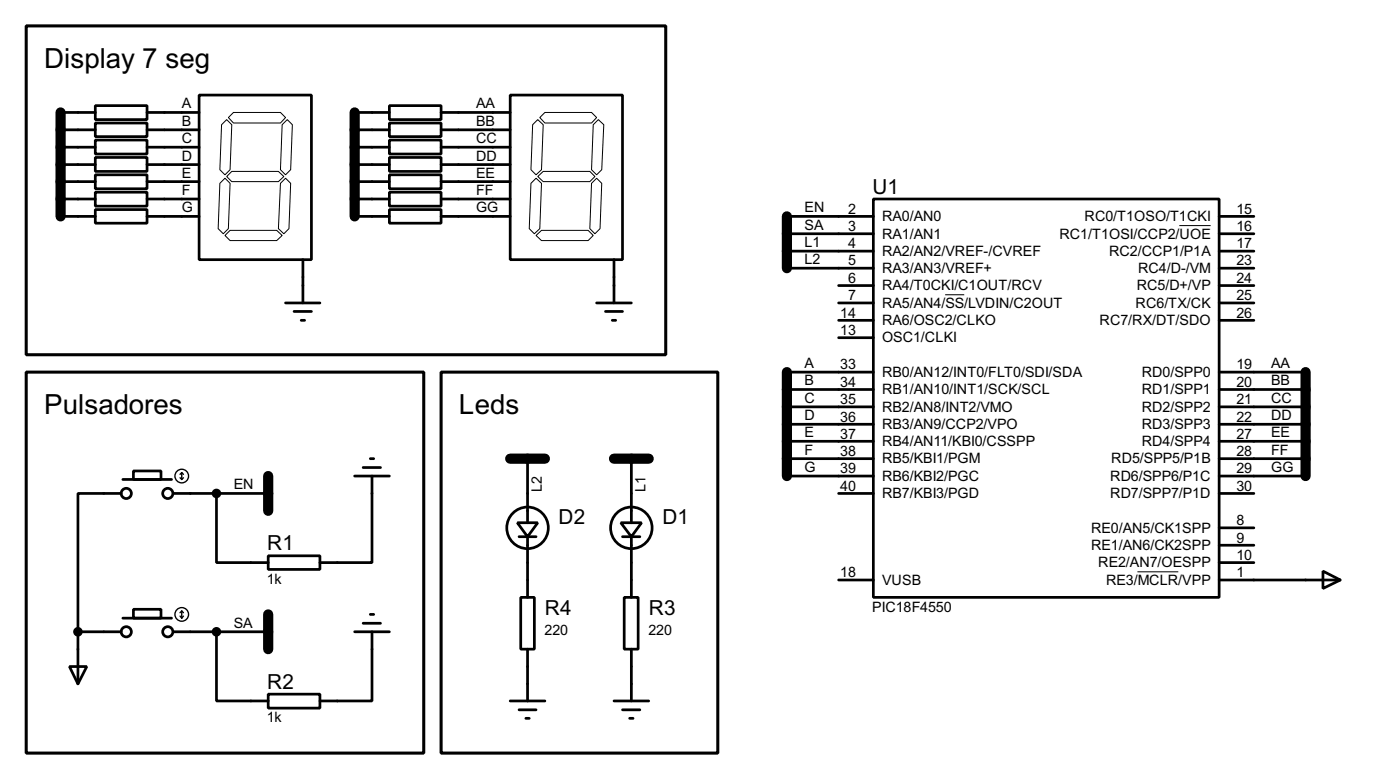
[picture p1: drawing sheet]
<svg xmlns="http://www.w3.org/2000/svg" width="206mm" height="114mm" viewBox="0 0 206 114" stroke-linecap="round" stroke-linejoin="round" font-family="sans-serif">
<path d="M8.9 16.5v15.3M52.1 16.5v15.3M115.6 31.8v7.6M115.6 54.6v15.3M191.8 54.6v15.3M39.4 69.9v5.1M75 67.3h5.1M90.2 67.3h5.1M39.4 90.2v5.1" fill="none" stroke="#000" stroke-width="1.5"/>
<g fill="none" stroke="#000" stroke-width=".4">
<path d="M8.9 16.5h5.1M8.9 19.1h5.1M14 15.5h7.6v2.1h-7.6zM14 18.1h7.6v2h-7.6zM21.6 16.5h7.7M21.6 19.1h7.7M29.3 14h16.5v24.1h-16.5zM52.1 16.5h5.1M52.1 19.1h5.1M57.2 15.5h7.6v2.1h-7.6zM57.2 18.1h7.6v2h-7.6zM64.8 16.5h10.2"/>
<path d="M64.8 19.1h10.2M75 14h16.5v24.1h-16.5zM8.9 31.8h5.1M8.9 21.6h5.1M8.9 24.2h5.1M8.9 26.7h5.1M8.9 29.2h5.1M14 20.6h7.6v2h-7.6zM14 23.1h7.6v2.1h-7.6zM14 25.7h7.6v2h-7.6zM14 28.2h7.6v2.1h-7.6zM14 30.8h7.6v2h-7.6z"/>
<path d="M21.6 31.8h7.7M21.6 21.6h7.7M21.6 24.2h7.7M21.6 26.7h7.7M21.6 29.2h7.7M44.5 38.1v6.4M52.1 31.8h5.1M52.1 21.6h5.1M52.1 24.2h5.1M52.1 26.7h5.1M52.1 29.2h5.1M57.2 20.6h7.6v2h-7.6z"/>
<path d="M57.2 23.1h7.6v2.1h-7.6zM57.2 25.7h7.6v2h-7.6zM57.2 28.2h7.6v2.1h-7.6zM57.2 30.8h7.6v2h-7.6zM64.8 31.8h10.2M64.8 21.6h10.2M64.8 24.2h10.2M64.8 26.7h10.2M64.8 29.2h10.2M90.2 38.1v6.4M115.6 31.8h12.7M115.6 34.3h12.7"/>
<path d="M115.6 39.4h12.7M115.6 36.9h12.7M128.3 29.2h50.8v58.5h-50.8zM179.1 31.8h5.1M179.1 34.3h5.1M179.1 39.4h5.1M179.1 36.9h5.1M42 44.5h5M43.2 45.7h2.6M44.3 47h.5M87.7 44.5h5.1M89 45.7h2.5"/>
<path d="M90 47h.5M115.6 54.6h12.7M115.6 57.2h12.7M115.6 59.7h12.7M123.2 41.9h5.1M123.2 44.5h5.1M123.2 47h5.1M123.2 49.6h5.1M179.1 54.6h12.7M179.1 57.2h12.7M179.1 59.7h12.7M179.1 41.9h5.1"/>
<path d="M179.1 44.5h5.1M179.1 47h5.1M17.8 72.4h-6.3v20.3M18.1 70.4h7.1M19.6 69.1h4.1v1.3h-4.1zM25.5 72.4h13.9M31.8 72.4v10.2h7.6M52.1 69.9h5.1M53.4 68.6h2.5M54.4 67.3h.5M54.7 69.9v12.7h-7.7M76 76.7h3l-1.5 2.1z"/>
<path d="M76.3 78.8h2.5M77.5 67.3v9.4M77.5 78.8v8.9M91.2 76.7h3.1l-1.5 2.1zM91.5 78.8h2.5M92.8 67.3v9.4M92.8 78.8v8.9M115.6 62.3h12.7M115.6 64.8h12.7M115.6 67.3h12.7M115.6 69.9h12.7M123.2 72.4h5.1"/>
<path d="M179.1 72.4h5.1M179.1 62.3h12.7M179.1 64.8h12.7M179.1 67.3h12.7M179.1 69.9h12.7M179.1 77.5h5.1M10.2 97.8h2.6l-1.3 2.6zM11.5 92.7h6.3M11.5 92.7v7.7M18.1 90.7h7.1M19.6 89.4h4.1v1.3h-4.1zM25.5 92.7h13.9"/>
<path d="M31.8 92.7v10.2h7.6M39.4 81.6h7.6v2h-7.6zM52.1 92.7h5.1M53.4 91.5h2.5M54.4 90.2h.5M54.7 92.7v10.2h-7.7M76.5 87.7h2v7.6h-2zM77.5 95.3v7.6M91.7 87.7h2.1v7.6h-2.1zM92.8 95.3v7.6M123.2 85.1h5.1M179.1 85.1h17.8"/>
<path d="M179.1 80h5.1M179.1 82.6h5.1M194.4 83.8l2.5 1.3-2.5 1.3zM39.4 101.9h7.6v2h-7.6zM75 102.9h5.1M76.3 104.2h2.5M77.3 105.4h.5M90.2 102.9h5.1M91.5 104.2h2.5M92.5 105.4h.5"/>
<circle cx="18.5" cy="72.4" r=".75"/>
<circle cx="24.6" cy="72.4" r=".75"/>
<circle cx="77.5" cy="77.5" r="3.1"/>
<circle cx="92.7" cy="77.5" r="3.1"/>
<circle cx="18.5" cy="92.7" r=".75"/>
<circle cx="24.6" cy="92.7" r=".75"/>
</g>
<g fill="none" stroke="#000" stroke-width=".15">
<path d="M32.6 18.3l.7-.7 .8 .7-.3 6.6-.7 .8-.8-.8zM33.6 17.3l.7-.8h6.9l.8 .8-.8 .8h-6.9zM41.5 18.3l.7-.7 .8 .7-.3 6.6-.7 .8-.8-.8zM79 17.6l.8 .7-.2 6.6-.8 .8-.8-.8 .3-6.6zM79.3 17.3l.8-.8h6.8l.8 .8-.8 .8h-6.8zM87.9 17.6l.8 .7-.3 6.6-.7 .8-.8-.8 .3-6.6zM32.3 26.9l.8-.7 .7 .7-.2 6.7-.8 .7-.7-.7zM33.1 34.6l.7-.8h6.9l.8 .8-.8 .7h-6.9zM34.1 25.2h6.8l.8 .7-.8 .8h-6.8l-.8-.8zM41.2 26.9l.8-.7 .7 .7-.2 6.7-.8 .7-.8-.7zM78 26.9l.8-.7 .8 .7-.3 6.7-.8 .7-.7-.7zM78.8 34.6l.8-.8h6.8l.8 .8-.8 .7h-6.8z"/>
<path d="M79 25.9l.8-.7h6.9l.7 .7-.7 .8h-6.9zM87.7 26.2l.7 .7-.2 6.7-.8 .7-.7-.7 .2-6.7zM173.3 33.1h4.6M138.9 43.3h2.8M167.1 83.9h6"/>
</g>
<g fill="none" stroke="#000" stroke-width=".2">
<path d="M26.5 70.1l.2 .3M26.7 69.4v1M26.7 69.4l-.2 .2M26.7 69.4l.3 .2M27 70.1l-.3 .3M26.5 90.4l.2 .3M26.7 89.7v1M26.7 89.7l-.2 .2M26.7 89.7l.3 .2M27 90.4l-.3 .3"/>
<circle cx="26.7" cy="69.9" r="1"/>
<circle cx="26.7" cy="90.2" r="1"/>
</g>
<g fill="#000" stroke="#000" stroke-width=".4">
<circle cx="31.8" cy="72.4" r=".5"/>
<circle cx="11.4" cy="92.7" r=".5"/>
<circle cx="31.8" cy="92.7" r=".5"/>
</g>
<path d="M3.9 3.8h93.9v48.3h-93.9zM3.9 54.6h58.4v55.9h-58.4zM64.8 54.6h40.7v55.9h-40.7z" fill="none" stroke="#000" stroke-width=".45"/>
<g font-size="4.6">
<text x="6.5" y="10">Display 7 seg</text>
<text x="6.5" y="60.8">Pulsadores</text>
<text x="67.4" y="60.8">Leds</text>
</g>
<g font-size="3.4">
<text x="128.2" y="28.4">U1</text>
<text x="82.1" y="77">D2</text>
<text x="97.3" y="77">D1</text>
<text x="39.3" y="80.8">R1</text>
<text x="80.1" y="90.2">R4</text>
<text x="95.3" y="90.2">R3</text>
<text x="39.3" y="101.1">R2</text>
</g>
<g font-size="2.4">
<text x="26.7" y="15.9">A</text>
<text x="69.9" y="15.9">AA</text>
<text x="26.7" y="18.5">B</text>
<text x="26.7" y="21">C</text>
<text x="26.7" y="23.6">D</text>
<text x="69.9" y="18.5">BB</text>
<text x="69.9" y="21">CC</text>
<text x="69.9" y="23.6">DD</text>
<text x="26.7" y="26.1">E</text>
<text x="26.7" y="28.6">F</text>
<text x="69.9" y="26.1">EE</text>
<text x="69.9" y="28.6">FF</text>
<text x="26.7" y="31.2">G</text>
<text x="69.9" y="31.2">GG</text>
<text x="118.2" y="31.2">EN</text>
<text x="118.2" y="33.7">SA</text>
<text x="124.6" y="31.4">2</text>
<text x="124.6" y="33.9">3</text>
<text x="129.6" y="32.5">RA0/AN0</text>
<text x="129.6" y="35">RA1/AN1</text>
<text x="155.6" y="35">RC1/T1OSI/CCP2/UOE</text>
<text x="159.3" y="32.5">RC0/T1OSO/T1CKI</text>
<text x="181.7" y="31.4">15</text>
<text x="181.7" y="33.9">16</text>
<text x="118.2" y="38.8">L2</text>
<text x="118.2" y="36.3">L1</text>
<text x="124.6" y="36.5">4</text>
<text x="124.6" y="39">5</text>
<text x="124.6" y="41.5">6</text>
<text x="129.6" y="37.6">RA2/AN2/VREF-/CVREF</text>
<text x="129.6" y="40">RA3/AN3/VREF+</text>
<text x="162.9" y="37.6">RC2/CCP1/P1A</text>
<text x="167.2" y="40">RC4/D-/VM</text>
<text x="181.7" y="36.5">17</text>
<text x="181.7" y="39">23</text>
<text x="181.7" y="41.5">24</text>
<text x="123.5" y="46.6">14</text>
<text x="124.6" y="44.1">7</text>
<text x="129.6" y="42.6">RA4/T0CKI/C1OUT/RCV</text>
<text x="129.6" y="45.2">RA5/AN4/SS/LVDIN/C2OUT</text>
<text x="129.6" y="47.7">RA6/OSC2/CLKO</text>
<text x="161.5" y="47.7">RC7/RX/DT/SDO</text>
<text x="166.8" y="45.2">RC6/TX/CK</text>
<text x="167" y="42.6">RC5/D+/VP</text>
<text x="181.7" y="44.1">25</text>
<text x="181.7" y="46.6">26</text>
<text x="123.5" y="49.2">13</text>
<text x="129.6" y="50.3">OSC1/CLKI</text>
<text x="118.2" y="54">A</text>
<text x="118.2" y="56.6">B</text>
<text x="118.2" y="59.1">C</text>
<text x="123.5" y="54.2">33</text>
<text x="123.5" y="56.8">34</text>
<text x="123.5" y="59.3">35</text>
<text x="129.6" y="55.3">RB0/AN12/INT0/FLT0/SDI/SDA</text>
<text x="129.6" y="57.9">RB1/AN10/INT1/SCK/SCL</text>
<text x="167.7" y="55.3">RD0/SPP0</text>
<text x="167.7" y="57.9">RD1/SPP1</text>
<text x="181.7" y="54.2">19</text>
<text x="181.7" y="56.8">20</text>
<text x="181.7" y="59.3">21</text>
<text x="186.7" y="54">AA</text>
<text x="186.7" y="56.6">BB</text>
<text x="186.7" y="59.1">CC</text>
<text x="118.2" y="61.7">D</text>
<text x="118.2" y="64.2">E</text>
<text x="123.5" y="61.9">36</text>
<text x="123.5" y="64.4">37</text>
<text x="129.6" y="60.4">RB2/AN8/INT2/VMO</text>
<text x="129.6" y="63">RB3/AN9/CCP2/VPO</text>
<text x="129.6" y="65.5">RB4/AN11/KBI0/CSSPP</text>
<text x="167.7" y="60.4">RD2/SPP2</text>
<text x="167.7" y="63">RD3/SPP3</text>
<text x="167.7" y="65.5">RD4/SPP4</text>
<text x="181.7" y="61.9">22</text>
<text x="181.7" y="64.4">27</text>
<text x="186.7" y="61.7">DD</text>
<text x="186.7" y="64.2">EE</text>
<text x="34.3" y="71.8">EN</text>
<text x="118.2" y="66.7">F</text>
<text x="118.2" y="69.3">G</text>
<text x="123.5" y="66.9">38</text>
<text x="123.5" y="69.5">39</text>
<text x="129.6" y="68">RB5/KBI1/PGM</text>
<text x="129.6" y="70.6">RB6/KBI2/PGC</text>
<text x="163.1" y="70.6">RD6/SPP6/P1C</text>
<text x="163.2" y="68">RD5/SPP5/P1B</text>
<text x="181.7" y="66.9">28</text>
<text x="181.7" y="69.5">29</text>
<text x="186.7" y="66.7">FF</text>
<text x="186.7" y="69.3">GG</text>
<text x="79.6" y="72.2" transform="rotate(-90 79.6 72.2)">L2</text>
<text x="94.9" y="72.2" transform="rotate(-90 94.9 72.2)">L1</text>
<text x="123.5" y="72">40</text>
<text x="129.6" y="73.1">RB7/KBI3/PGD</text>
<text x="163.1" y="73.1">RD7/SPP7/P1D</text>
<text x="181.7" y="72">30</text>
<text x="181.7" y="77.1">8</text>
<text x="160.3" y="78.2">RE0/AN5/CK1SPP</text>
<text x="160.3" y="80.7">RE1/AN6/CK2SPP</text>
<text x="161.3" y="83.3">RE2/AN7/OESPP</text>
<text x="181.7" y="79.6">9</text>
<text x="181.7" y="82.2">10</text>
<text x="39.2" y="85.7">1k</text>
<text x="123.5" y="84.7">18</text>
<text x="128.1" y="89.8">PIC18F4550</text>
<text x="129.6" y="85.8">VUSB</text>
<text x="162.5" y="85.8">RE3/MCLR/VPP</text>
<text x="181.7" y="84.7">1</text>
<text x="34.3" y="92.1">SA</text>
<text x="80" y="93.2">220</text>
<text x="95.2" y="93.2">220</text>
<text x="39.2" y="106">1k</text>
</g>
</svg>
